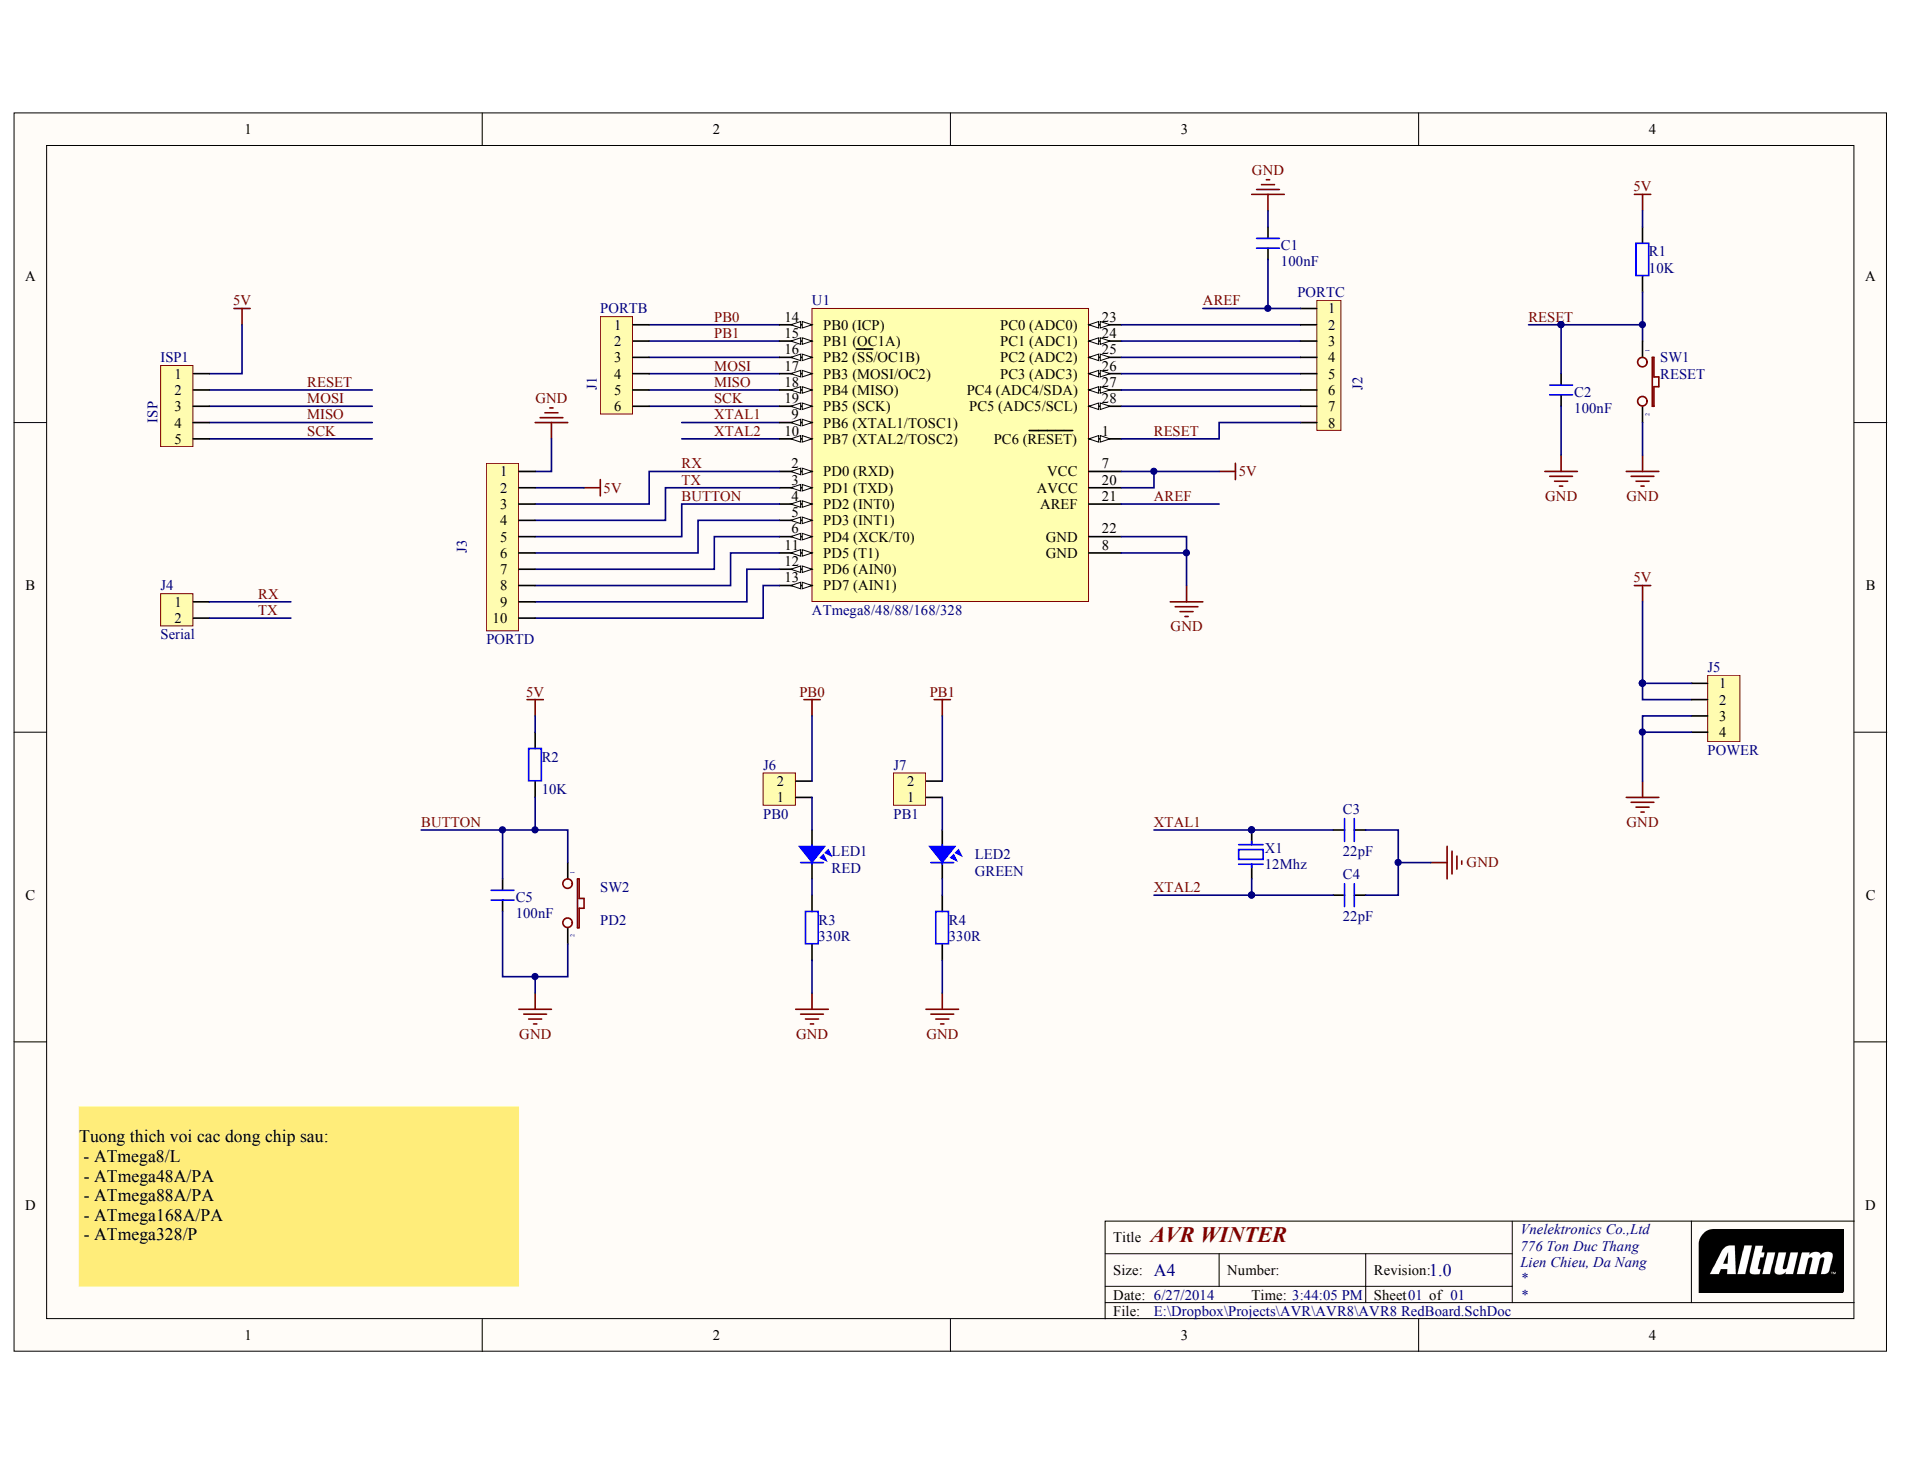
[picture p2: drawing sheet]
# Altium project Vnelek AVR8.PrjPcb
1 sheet, 23 parts. Net scope: global (net labels, ports and power ports of the same name join across sheets).
Board file: AVR8.PcbDoc

## Sheet AVR8 RedBoard.SchDoc: AVR WINTER
size A4; Author: Tran Tuan; CompanyName: Vnelektronics Co.,Ltd; DrawnBy: Tran Tuan; Engineer: Tran Tuan; Organization: Vnelektronics Co.,Ltd; Address1: 776 Ton Duc Thang; Address2: Lien Chieu, Da Nang; Revision: 1.0; SheetNumber: 01; SheetTotal: 01

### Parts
C1  100nF  [C0805]
C2  100nF  [C0805]
C3  22pF  [C0603]
C4  22pF  [C0603]
C5  100nF  [C0805]
ISP1  ISP  [Header_5]
J1  PORTB  [Header_6]
J2  PORTC  [Header_8]
J3  PORTD  [Header_10]
J4  Serial  [Header_2]
J5  POWER  [Header_4]
J6  PB0  [Header_2]
J7  PB1  [Header_2]
LED1  RED  [Led 0805R]
LED2  GREEN  [Led 0805G]
R1  value 10K  [RESC2012(0805)]  (hidden comment: Res2)
R2  value 10K  [RESC2012(0805)]  (hidden comment: Res2)
R3  value 330R  [RESC2012(0805)]  (hidden comment: Res2)
R4  value 330R  [RESC2012(0805)]  (hidden comment: Res2)
SW1  RESET  [BUTTON 2PIN TRON]
SW2  PD2  [BUTTON 2PIN TRON]
U1  ATmega8/48/88/168/328  [SOCKET_28]
X1  12Mhz  [CRYSTAL]

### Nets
5V: ISP1.1 J3.2 J5.1 J5.2 R1.2 R2.2 U1.7(VCC) U1.20(AVCC)
GND: C1.1 C2.2 C3.1 C4.1 C5.2 J3.1 J5.3 J5.4 R3.2 R4.2 SW1.2 SW2.2 U1.8(GND) U1.22(GND)
PB0: J1.1 J6.2 U1.14(PB0_(ICP))
PB1: J1.2 J7.2 U1.15(PB1_(OC1A))
AREF: C1.2 J2.1 U1.21(AREF)
BUTTON: C5.1 J3.5 R2.1 SW2.1 U1.4(PD2_(INT0))
MISO: ISP1.4 J1.5 U1.18(PB4_(MISO))
MOSI: ISP1.3 J1.4 U1.17(PB3_(MOSI/OC2))
RESET: C2.1 ISP1.2 J2.8 R1.1 SW1.1 U1.1(PC6_(~{RESET}))
RX: J3.3 J4.1 U1.2(PD0_(RXD))
SCK: ISP1.5 J1.6 U1.19(PB5_(SCK))
TX: J3.4 J4.2 U1.3(PD1_(TXD))
XTAL1: C3.2 U1.9(PB6_(XTAL1/TOSC1)) X1.1
XTAL2: C4.2 U1.10(PB7_(XTAL2/TOSC2)) X1.2
NetJ1_3: J1.3 U1.16(PB2_(~{SS}/OC1B))
NetJ2_2: J2.2 U1.23(PC0_(ADC0))
NetJ2_3: J2.3 U1.24(PC1_(ADC1))
NetJ2_4: J2.4 U1.25(PC2_(ADC2))
NetJ2_5: J2.5 U1.26(PC3_(ADC3))
NetJ2_6: J2.6 U1.27(PC4_(ADC4/SDA))
NetJ2_7: J2.7 U1.28(PC5_(ADC5/SCL))
NetJ3_6: J3.6 U1.5(PD3_(INT1))
NetJ3_7: J3.7 U1.6(PD4_(XCK/T0))
NetJ3_8: J3.8 U1.11(PD5_(T1))
NetJ3_9: J3.9 U1.12(PD6_(AIN0))
NetJ3_10: J3.10 U1.13(PD7_(AIN1))
NetJ6_1: J6.1 LED1.1
NetJ7_1: J7.1 LED2.1
NetLED1_2: LED1.2 R3.1
NetLED2_2: LED2.2 R4.1

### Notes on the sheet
- Tuong thich voi cac dong chip sau:
  - ATmega8/L
  - ATmega48A/PA
  - ATmega88A/PA
  - ATmega168A/PA
  - ATmega328/P
